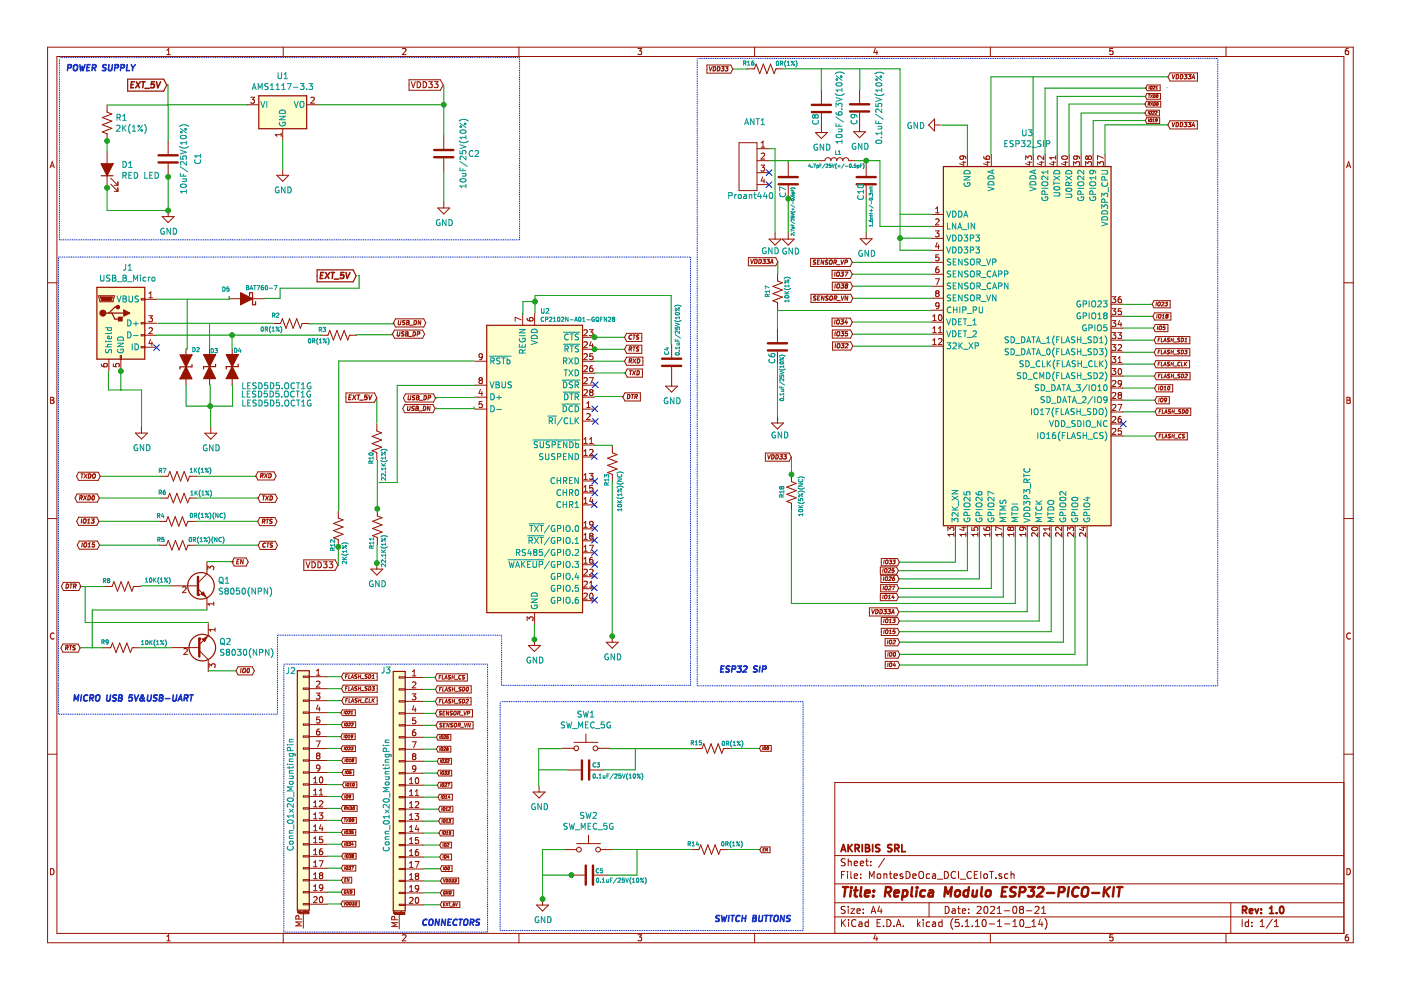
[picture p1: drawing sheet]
EESchema Schematic File Version 4
EELAYER 30 0
EELAYER END
$Descr A4 11693 8268
encoding utf-8
Sheet 1 1
Title "Replica Modulo ESP32-PICO-KIT"
Date "2021-08-21"
Rev "1.0"
Comp "AKRIBIS SRL"
Comment1 ""
Comment2 ""
Comment3 ""
Comment4 ""
$EndDescr
Text GLabel 3699 710  0    50   Input ~ 0
VDD33
$Comp
L power:GND #PWR01
U 1 1
P 3703 1687
F 0 "#PWR01" H 3703 1437 50  0001 C CNN
F 1 "GND" H 3708 1514 50  0000 C CNN
F 2 "" H 3703 1687 50  0001 C CNN
F 3 "" H 3703 1687 50  0001 C CNN
	1    3703 1687
	1    0    0    -1  
$EndComp
$Comp
L Device:LED_ALT D1
U 1 1
P 891 1418
F 0 "D1" V 930 1300 50  0000 R CNN
F 1 "RED LED" V 839 1300 50  0000 R CNN
F 2 "" H 891 1418 50  0001 C CNN
F 3 "~" H 891 1418 50  0001 C CNN
	1    891  1418
	0    -1   -1   0   
$EndComp
Wire Wire Line
	1401 877  1401 1177
Wire Wire Line
	2063 877  2063 874 
Wire Wire Line
	891  877  1401 877 
Wire Wire Line
	1400 872  1400 709 
Wire Wire Line
	1400 709  1394 709 
Wire Wire Line
	1394 709  1394 712 
Wire Notes Line
	493  496  493  2003
Wire Notes Line
	493  2003 4336 2003
Wire Notes Line
	4336 2003 4336 481 
Wire Notes Line
	4336 481  493  481 
Text Notes 542  605  0    50   Italic 10
POWER SUPPLY
$Comp
L Connector:USB_B_Micro J1
U 1 1
P 1006 2700
F 0 "J1" H 1063 3167 50  0000 C CNN
F 1 "USB_B_Micro" H 1063 3076 50  0000 C CNN
F 2 "" H 1156 2650 50  0001 C CNN
F 3 "~" H 1156 2650 50  0001 C CNN
	1    1006 2700
	1    0    0    -1  
$EndComp
$Comp
L Device:D_Schottky_ALT D5
U 1 1
P 2056 2495
F 0 "D5" H 2229 2420 35  0000 C CNN
F 1 "BAT760-7" H 1931 2408 35  0000 C CNN
F 2 "" H 2056 2495 50  0001 C CNN
F 3 "~" H 2056 2495 50  0001 C CNN
	1    2056 2495
	-1   0    0    1   
$EndComp
$Comp
L Device:D_TVS_ALT D4
U 1 1
P 1936 3062
F 0 "D4" V 1800 3053 35  0000 R CNN
F 1 "LESD5D5.OCT1G" V 2097 2988 50  0000 R CNN
F 2 "" H 1936 3062 50  0001 C CNN
F 3 "~" H 1936 3062 50  0001 C CNN
	1    1936 3062
	0    -1   1    0   
$EndComp
$Comp
L Device:D_TVS_ALT D3
U 1 1
P 1747 3062
F 0 "D3" V 1614 3060 35  0000 R CNN
F 1 "LESD5D5.OCT1G" V 1977 2802 50  0000 R CNN
F 2 "" H 1747 3062 50  0001 C CNN
F 3 "~" H 1747 3062 50  0001 C CNN
	1    1747 3062
	0    -1   1    0   
$EndComp
$Comp
L Device:D_TVS_ALT D2
U 1 1
P 1550 3064
F 0 "D2" V 1386 2944 35  0000 L TNN
F 1 "LESD5D5.OCT1G" V 1853 2305 50  0000 C CNN
F 2 "" H 1550 3064 50  0001 C CNN
F 3 "~" H 1550 3064 50  0001 C CNN
	1    1550 3064
	0    -1   1    0   
$EndComp
Wire Wire Line
	1311 2499 1912 2499
Wire Wire Line
	1912 2499 1912 2478
Wire Wire Line
	1912 2478 1908 2478
$Comp
L Device:R_US R2
U 1 1
P 2430 2702
F 0 "R2" V 2361 2571 35  0000 C CNN
F 1 "0R(1%)" V 2477 2537 35  0000 C CNN
F 2 "" V 2470 2692 50  0001 C CNN
F 3 "~" H 2430 2702 50  0001 C CNN
	1    2430 2702
	0    1    1    0   
$EndComp
Wire Wire Line
	1315 2700 2279 2700
Wire Wire Line
	1304 2799 1935 2799
Wire Wire Line
	2677 2799 2677 2803
Wire Wire Line
	1560 2501 1560 2914
Wire Wire Line
	1560 2914 1556 2914
Wire Wire Line
	1556 2914 1556 2918
Wire Wire Line
	1747 2906 1747 2705
Wire Wire Line
	1935 2910 1935 2799
Connection ~ 1935 2799
Wire Wire Line
	1935 2799 2677 2799
Wire Wire Line
	1551 3217 1551 3392
Wire Wire Line
	1939 3392 1939 3221
Wire Wire Line
	1939 3221 1935 3221
Wire Wire Line
	1935 3221 1935 3217
Wire Wire Line
	1551 3392 1752 3392
Wire Wire Line
	1752 3213 1752 3392
Connection ~ 1752 3392
Wire Wire Line
	1752 3392 1939 3392
$Comp
L power:GND #PWR05
U 1 1
P 1757 3568
F 0 "#PWR05" H 1757 3318 50  0001 C CNN
F 1 "GND" H 1762 3395 50  0000 C CNN
F 2 "" H 1757 3568 50  0001 C CNN
F 3 "" H 1757 3568 50  0001 C CNN
	1    1757 3568
	1    0    0    -1  
$EndComp
Wire Wire Line
	1756 3392 1756 3566
Wire Wire Line
	2204 2492 2336 2492
Wire Wire Line
	2336 2492 2336 2407
Wire Wire Line
	2336 2407 2996 2407
Wire Wire Line
	2996 2407 2996 2300
Wire Wire Line
	2996 2300 2988 2300
Text GLabel 2971 2304 0    50   Input Italic 10
EXT_5V
Text GLabel 1389 711  0    50   Input Italic 10
EXT_5V
$Comp
L Device:R_US R3
U 1 1
P 2826 2800
F 0 "R3" V 2778 2663 35  0000 C CNN
F 1 "0R(1%)" V 2853 2634 35  0000 C TNN
F 2 "" V 2866 2790 50  0001 C CNN
F 3 "~" H 2826 2800 50  0001 C CNN
	1    2826 2800
	0    1    1    0   
$EndComp
Wire Wire Line
	2576 2705 3279 2705
Wire Wire Line
	3279 2705 3279 2702
Wire Wire Line
	3279 2702 3288 2702
Wire Wire Line
	2974 2796 3272 2796
Wire Wire Line
	3272 2796 3272 2783
NoConn ~ 1304 2903
Wire Wire Line
	902  3103 902  3257
Wire Wire Line
	902  3257 1179 3257
Wire Wire Line
	1179 3257 1179 3565
Wire Wire Line
	1006 3091 1006 3100
Wire Wire Line
	1006 3260 1009 3260
Connection ~ 1006 3100
Wire Wire Line
	1006 3100 1006 3260
$Comp
L power:GND #PWR04
U 1 1
P 1178 3567
F 0 "#PWR04" H 1178 3317 50  0001 C CNN
F 1 "GND" H 1183 3394 50  0000 C CNN
F 2 "" H 1178 3567 50  0001 C CNN
F 3 "" H 1178 3567 50  0001 C CNN
	1    1178 3567
	1    0    0    -1  
$EndComp
Text GLabel 3553 2697 0    35   BiDi Italic 7
USB_DN
Text GLabel 3543 2791 0    35   BiDi Italic 7
USB_DP
$Comp
L Device:R_US R7
U 1 1
P 1490 3978
F 0 "R7" V 1442 3841 35  0000 C CNN
F 1 "1K(1%)" V 1420 4161 35  0000 C TNN
F 2 "" V 1530 3968 50  0001 C CNN
F 3 "~" H 1490 3978 50  0001 C CNN
	1    1490 3978
	0    1    1    0   
$EndComp
$Comp
L Device:R_US R6
U 1 1
P 1489 4160
F 0 "R6" V 1441 4023 35  0000 C CNN
F 1 "1K(1%)" V 1427 4349 35  0000 C TNN
F 2 "" V 1529 4150 50  0001 C CNN
F 3 "~" H 1489 4160 50  0001 C CNN
	1    1489 4160
	0    1    1    0   
$EndComp
$Comp
L Device:R_US R5
U 1 1
P 1477 4554
F 0 "R5" V 1429 4417 35  0000 C CNN
F 1 "0R(1%)(NC)" V 1410 4800 35  0000 C TNN
F 2 "" V 1517 4544 50  0001 C CNN
F 3 "~" H 1477 4554 50  0001 C CNN
	1    1477 4554
	0    1    1    0   
$EndComp
Text GLabel 834  3978 0    35   BiDi Italic 7
TXDO
Text GLabel 828  4553 0    35   BiDi Italic 7
IO15
Text GLabel 2303 3975 0    35   BiDi Italic 7
RXD
Text GLabel 2313 4162 0    35   BiDi Italic 7
TXD
Text GLabel 2310 4356 0    35   BiDi Italic 7
RTS
Text GLabel 2314 4555 0    35   BiDi Italic 7
CTS
Text GLabel 823  4354 0    35   BiDi Italic 7
IO13
Wire Wire Line
	1339 3978 1339 3980
Wire Wire Line
	826  4160 1339 4160
Wire Wire Line
	834  3978 1339 3978
Wire Wire Line
	823  4354 1325 4354
Text GLabel 826  4160 0    35   BiDi Italic 7
RXD0
Wire Wire Line
	1325 4354 1325 4356
Wire Wire Line
	828  4553 1328 4553
Wire Wire Line
	1328 4553 1328 4555
Wire Wire Line
	1642 3978 2134 3978
Wire Wire Line
	2134 3978 2134 3981
Wire Wire Line
	2149 4160 2149 4157
Wire Wire Line
	1638 4160 2149 4160
$Comp
L Device:R_US R4
U 1 1
P 1475 4355
F 0 "R4" V 1427 4218 35  0000 C CNN
F 1 "0R(1%)(NC)" V 1405 4612 35  0000 C TNN
F 2 "" V 1515 4345 50  0001 C CNN
F 3 "~" H 1475 4355 50  0001 C CNN
	1    1475 4355
	0    1    1    0   
$EndComp
Wire Wire Line
	1628 4354 2148 4354
Wire Wire Line
	2148 4354 2148 4356
Wire Wire Line
	1627 4553 2151 4553
Wire Wire Line
	2151 4553 2151 4551
$Comp
L Device:R_US R8
U 1 1
P 1023 4898
F 0 "R8" V 975 4761 35  0000 C CNN
F 1 "10K(1%)" V 950 5191 35  0000 C TNN
F 2 "" V 1063 4888 50  0001 C CNN
F 3 "~" H 1023 4898 50  0001 C CNN
	1    1023 4898
	0    1    1    0   
$EndComp
$Comp
L Device:R_US R9
U 1 1
P 1011 5410
F 0 "R9" V 963 5273 35  0000 C CNN
F 1 "10K(1%)" V 948 5683 35  0000 C TNN
F 2 "" V 1051 5400 50  0001 C CNN
F 3 "~" H 1011 5410 50  0001 C CNN
	1    1011 5410
	0    1    1    0   
$EndComp
Text GLabel 672  4898 0    35   BiDi Italic 7
DTR
Wire Wire Line
	666  4899 874  4899
$Comp
L Device:Q_NPN_EBC Q1
U 1 1
P 1625 4893
F 0 "Q1" H 1815 4939 50  0000 L CNN
F 1 "S8050(NPN)" H 1815 4848 50  0000 L CNN
F 2 "" H 1825 4993 50  0001 C CNN
F 3 "~" H 1625 4893 50  0001 C CNN
	1    1625 4893
	1    0    0    -1  
$EndComp
$Comp
L Device:Q_NPN_EBC Q2
U 1 1
P 1636 5409
F 0 "Q2" H 1826 5363 50  0000 L CNN
F 1 "S8030(NPN)" H 1826 5454 50  0000 L CNN
F 2 "" H 1836 5509 50  0001 C CNN
F 3 "~" H 1636 5409 50  0001 C CNN
	1    1636 5409
	1    0    0    1   
$EndComp
Wire Wire Line
	1174 4893 1423 4893
Wire Wire Line
	708  4902 708  5199
Wire Wire Line
	708  5199 1738 5199
Text GLabel 666  5413 0    35   BiDi Italic 7
RTS
Wire Wire Line
	669  5410 856  5410
Wire Wire Line
	856  5410 856  5413
Wire Wire Line
	1165 5410 1432 5410
Wire Wire Line
	767  5413 767  5095
Wire Wire Line
	767  5095 1726 5095
Text GLabel 2070 4694 0    35   BiDi Italic 7
EN
Text GLabel 2121 5603 0    35   BiDi Italic 7
IO0
Wire Wire Line
	1726 4691 1949 4691
Wire Wire Line
	1949 4691 1949 4694
Wire Wire Line
	1735 5603 1963 5603
$Comp
L Interface_USB:CP2102N-A01-GQFN28 U2
U 1 1
P 4462 3917
F 0 "U2" H 4549 5237 39  0000 C CNN
F 1 "CP2102N-A01-GQFN28" H 4824 5167 35  0000 C CNN
F 2 "Package_DFN_QFN:QFN-28-1EP_5x5mm_P0.5mm_EP3.35x3.35mm" H 4912 2717 50  0001 L CNN
F 3 "https://www.silabs.com/documents/public/data-sheets/cp2102n-datasheet.pdf" H 4512 3167 50  0001 C CNN
	1    4462 3917
	1    0    0    -1  
$EndComp
NoConn ~ 4964 3415
NoConn ~ 4969 3520
$Comp
L power:GND #PWR06
U 1 1
P 4460 5341
F 0 "#PWR06" H 4460 5091 50  0001 C CNN
F 1 "GND" H 4465 5168 50  0000 C CNN
F 2 "" H 4460 5341 50  0001 C CNN
F 3 "" H 4460 5341 50  0001 C CNN
	1    4460 5341
	1    0    0    -1  
$EndComp
Wire Wire Line
	4460 5211 4460 5341
Text GLabel 3634 3324 0    35   BiDi Italic 7
USB_DP
Text GLabel 3630 3413 0    35   BiDi Italic 7
USB_DN
Wire Wire Line
	3960 3320 3641 3320
Wire Wire Line
	3641 3320 3641 3328
Wire Wire Line
	3638 3405 3638 3413
Wire Wire Line
	3638 3413 3956 3413
Wire Wire Line
	3956 3413 3956 3398
Wire Wire Line
	4465 2616 4465 2519
Wire Wire Line
	4465 2468 5602 2468
Wire Wire Line
	5602 2468 5602 2876
Wire Wire Line
	4364 2628 4364 2519
Wire Wire Line
	4364 2519 4465 2519
Connection ~ 4465 2519
Wire Wire Line
	4465 2519 4465 2468
$Comp
L power:GND #PWR07
U 1 1
P 5606 3175
F 0 "#PWR07" H 5606 2925 50  0001 C CNN
F 1 "GND" H 5611 3002 50  0000 C CNN
F 2 "" H 5606 3175 50  0001 C CNN
F 3 "" H 5606 3175 50  0001 C CNN
	1    5606 3175
	1    0    0    -1  
$EndComp
$Comp
L Device:C C4
U 1 1
P 5606 3026
F 0 "C4" V 5564 3119 35  0000 C CNN
F 1 "0.1uF/25V(10%)" V 5654 3295 35  0000 C CNN
F 2 "" H 5644 2876 50  0001 C CNN
F 3 "~" H 5606 3026 50  0001 C CNN
	1    5606 3026
	1    0    0    -1  
$EndComp
$Comp
L Device:R_US R10
U 1 1
P 3144 3690
F 0 "R10" V 3096 3553 35  0000 C CNN
F 1 "22.1K(1%)" V 3180 3499 35  0000 C TNN
F 2 "" V 3184 3680 50  0001 C CNN
F 3 "~" H 3144 3690 50  0001 C CNN
	1    3144 3690
	1    0    0    -1  
$EndComp
Wire Wire Line
	3962 3219 3314 3219
Wire Wire Line
	3314 3219 3314 4030
Wire Wire Line
	3314 4030 3164 4030
Wire Wire Line
	3164 4030 3164 4034
Wire Wire Line
	3144 3322 3144 3533
Wire Wire Line
	3148 3841 3148 4249
Wire Wire Line
	3148 4249 3151 4249
$Comp
L Device:R_US R11
U 1 1
P 3148 4399
F 0 "R11" V 3100 4262 35  0000 C CNN
F 1 "22.1K(1%)" V 3180 4196 35  0000 C TNN
F 2 "" V 3188 4389 50  0001 C CNN
F 3 "~" H 3148 4399 50  0001 C CNN
	1    3148 4399
	1    0    0    -1  
$EndComp
Connection ~ 3148 4249
$Comp
L power:GND #PWR08
U 1 1
P 3144 4703
F 0 "#PWR08" H 3144 4453 50  0001 C CNN
F 1 "GND" H 3149 4530 50  0000 C CNN
F 2 "" H 3144 4703 50  0001 C CNN
F 3 "" H 3144 4703 50  0001 C CNN
	1    3144 4703
	1    0    0    -1  
$EndComp
Wire Wire Line
	3146 4550 3146 4703
Wire Wire Line
	3146 4703 3144 4703
Connection ~ 3144 4703
Wire Wire Line
	3144 4703 3142 4703
Wire Wire Line
	3957 3015 2826 3015
Wire Wire Line
	2826 3015 2826 4264
$Comp
L Device:R_US R12
U 1 1
P 2822 4417
F 0 "R12" V 2774 4280 35  0000 C CNN
F 1 "2K(1%)" V 2854 4214 35  0000 C TNN
F 2 "" V 2862 4407 50  0001 C CNN
F 3 "~" H 2822 4417 50  0001 C CNN
	1    2822 4417
	1    0    0    -1  
$EndComp
Text GLabel 2820 4720 0    50   Input ~ 0
VDD33
Wire Wire Line
	2822 4565 2822 4567
Connection ~ 2822 4567
Wire Wire Line
	2822 4567 2822 4721
Text GLabel 3143 3321 0    39   Input Italic 8
EXT_5V
$Comp
L Device:R_US R13
U 1 1
P 5111 3872
F 0 "R13" V 5063 3735 35  0000 C CNN
F 1 "10K(1%)(NC)" V 5152 3640 35  0000 C TNN
F 2 "" V 5151 3862 50  0001 C CNN
F 3 "~" H 5111 3872 50  0001 C CNN
	1    5111 3872
	1    0    0    -1  
$EndComp
Wire Wire Line
	4960 3719 5109 3719
Wire Wire Line
	5109 3719 5109 3722
$Comp
L power:GND #PWR011
U 1 1
P 5110 5314
F 0 "#PWR011" H 5110 5064 50  0001 C CNN
F 1 "GND" H 5115 5141 50  0000 C CNN
F 2 "" H 5110 5314 50  0001 C CNN
F 3 "" H 5110 5314 50  0001 C CNN
	1    5110 5314
	1    0    0    -1  
$EndComp
Wire Wire Line
	5110 4022 5110 5314
Wire Wire Line
	5110 5315 5111 5315
Connection ~ 5110 5314
Wire Wire Line
	5110 5314 5110 5315
Connection ~ 4460 5341
Wire Wire Line
	4460 5341 4460 5342
NoConn ~ 4962 5012
NoConn ~ 4960 4910
NoConn ~ 4962 4809
NoConn ~ 4964 4715
NoConn ~ 4962 4615
NoConn ~ 4962 4512
NoConn ~ 4964 4412
NoConn ~ 4960 4215
NoConn ~ 4964 4117
NoConn ~ 4964 4019
NoConn ~ 4960 3813
Text GLabel 5213 2818 2    35   Input Italic 7
CTS
Text GLabel 5213 2917 2    35   Input Italic 7
RTS
Text GLabel 5213 3017 2    35   Input Italic 7
RXD
Text GLabel 5218 3116 2    35   Input Italic 7
TXD
NoConn ~ 4968 3214
Text GLabel 5199 3315 2    35   Input Italic 7
DTR
Wire Wire Line
	4965 3312 5199 3312
Wire Wire Line
	5199 3312 5199 3315
Wire Wire Line
	5218 3115 5218 3116
Wire Wire Line
	4963 3115 5218 3115
Wire Wire Line
	4962 3017 5213 3017
Wire Wire Line
	4961 2917 4962 2917
Connection ~ 4962 2917
Wire Wire Line
	4962 2917 5213 2917
Wire Wire Line
	4961 2817 4962 2817
Wire Wire Line
	5213 2817 5213 2818
Connection ~ 4962 2817
Wire Wire Line
	4962 2817 5213 2817
Wire Wire Line
	8076 1045 7861 1045
Wire Wire Line
	9743 733  9743 732 
Wire Wire Line
	8725 1291 8725 733 
Wire Wire Line
	8826 805  9562 805 
Wire Wire Line
	8925 869  9562 869 
Wire Wire Line
	9227 1043 9753 1043
Text GLabel 9751 1043 2    35   Input Italic 7
VDD33A
Text GLabel 9752 643  2    35   Input Italic 7
VDD33A
Wire Wire Line
	9225 1043 9225 1292
Text GLabel 9563 805  2    24   Input Italic 5
TXD0
Text GLabel 9559 870  2    24   Input Italic 5
RXD0
Wire Wire Line
	9127 1290 9127 1007
Wire Wire Line
	9127 1007 9560 1007
Wire Wire Line
	9026 944  9560 944 
Text GLabel 9560 944  2    24   Input Italic 5
IO22
Text GLabel 9562 1007 2    24   Input Italic 5
IO19
Wire Wire Line
	8724 736  9567 736 
Wire Wire Line
	9567 736  9567 737 
Wire Wire Line
	9567 737  9566 737 
Wire Wire Line
	9566 737  9566 734 
Text GLabel 9566 734  2    24   Input Italic 5
IO21
Wire Wire Line
	8925 869  8925 1296
Wire Wire Line
	8273 1291 8273 642 
Wire Wire Line
	8273 642  9752 642 
Wire Wire Line
	8625 643  8625 1292
$Comp
L power:GND #PWR018
U 1 1
P 7852 1044
F 0 "#PWR018" H 7852 794 50  0001 C CNN
F 1 "GND" V 7857 917 50  0000 R CNN
F 2 "" H 7852 1044 50  0001 C CNN
F 3 "" H 7852 1044 50  0001 C CNN
	1    7852 1044
	0    1    1    0   
$EndComp
$Comp
L Device:C C9
U 1 1
P 7176 901
F 0 "C9" V 7130 806 50  0000 C CNN
F 1 "0.1uF/25V(10%)" V 7337 901 50  0000 C CNN
F 2 "" H 7214 751 50  0001 C CNN
F 3 "~" H 7176 901 50  0001 C CNN
	1    7176 901 
	1    0    0    -1  
$EndComp
$Comp
L Device:C C8
U 1 1
P 6857 906
F 0 "C8" V 6808 814 50  0000 C CNN
F 1 "10uF/6.3V(10%)" V 7005 912 50  0000 C CNN
F 2 "" H 6895 756 50  0001 C CNN
F 3 "~" H 6857 906 50  0001 C CNN
	1    6857 906 
	1    0    0    -1  
$EndComp
$Comp
L Device:R_US R16
U 1 1
P 6387 575
F 0 "R16" V 6339 438 35  0000 C CNN
F 1 "0R(1%)" V 6321 756 35  0000 C TNN
F 2 "" V 6427 565 50  0001 C CNN
F 3 "~" H 6387 575 50  0001 C CNN
	1    6387 575 
	0    1    1    0   
$EndComp
Wire Wire Line
	7777 2090 7514 2090
Wire Wire Line
	7514 575  6541 575 
Wire Wire Line
	6856 758  6856 577 
Wire Wire Line
	6856 577  6858 577 
Wire Wire Line
	7178 749  7178 577 
$Comp
L power:GND #PWR015
U 1 1
P 6857 1057
F 0 "#PWR015" H 6857 807 50  0001 C CNN
F 1 "GND" H 6862 884 50  0000 C CNN
F 2 "" H 6857 1057 50  0001 C CNN
F 3 "" H 6857 1057 50  0001 C CNN
	1    6857 1057
	1    0    0    -1  
$EndComp
$Comp
L power:GND #PWR016
U 1 1
P 7176 1050
F 0 "#PWR016" H 7176 800 50  0001 C CNN
F 1 "GND" H 7181 877 50  0000 C CNN
F 2 "" H 7176 1050 50  0001 C CNN
F 3 "" H 7176 1050 50  0001 C CNN
	1    7176 1050
	1    0    0    -1  
$EndComp
Text GLabel 6117 577  0    35   Input Italic 7
VDD33
Wire Wire Line
	6118 577  6238 577 
Wire Wire Line
	6238 577  6238 574 
Wire Wire Line
	7775 1790 7516 1790
Wire Wire Line
	7516 1790 7516 1787
Wire Wire Line
	7775 1989 7514 1989
Connection ~ 7514 1989
Wire Wire Line
	7514 1989 7514 2090
Wire Wire Line
	7774 1891 7346 1891
Wire Wire Line
	7514 575  7514 1989
$Comp
L Device:L L1
U 1 1
P 6986 1342
F 0 "L1" V 7050 1332 31  0000 C CNN
F 1 "4.7pF/25V(+/-0.5pF)" V 6939 1345 28  0000 C CNN
F 2 "" H 6986 1342 50  0001 C CNN
F 3 "~" H 6986 1342 50  0001 C CNN
	1    6986 1342
	0    -1   -1   0   
$EndComp
$Comp
L Device:C C10
U 1 1
P 7231 1509
F 0 "C10" V 7185 1414 50  0000 C CNN
F 1 "1.6nH+/-0.3nH" V 7270 1292 28  0000 C CNN
F 2 "" H 7269 1359 50  0001 C CNN
F 3 "~" H 7231 1509 50  0001 C CNN
	1    7231 1509
	1    0    0    -1  
$EndComp
$Comp
L power:GND #PWR017
U 1 1
P 7231 1944
F 0 "#PWR017" H 7231 1694 50  0001 C CNN
F 1 "GND" H 7236 1771 50  0000 C CNN
F 2 "" H 7231 1944 50  0001 C CNN
F 3 "" H 7231 1944 50  0001 C CNN
	1    7231 1944
	1    0    0    -1  
$EndComp
Wire Wire Line
	7231 1659 7231 1943
Wire Wire Line
	7346 1891 7346 1342
Wire Wire Line
	7346 1342 7231 1342
Wire Wire Line
	7231 1357 7231 1342
Connection ~ 7231 1342
Wire Wire Line
	7231 1342 7137 1342
Wire Wire Line
	9026 944  9026 1290
$Comp
L RF_Module:ESP32_SIP U3
U 1 1
P 8576 2891
F 0 "U3" H 8576 4672 50  0000 C CNN
F 1 "ESP32_SIP" H 8576 4581 50  0000 C CNN
F 2 "Package_DFN_QFN:QFN-48-1EP_7x7mm_P0.5mm_EP5.3x5.3mm" H 8576 1191 50  0001 C CNN
F 3 "https://www.espressif.com/sites/default/files/documentation/esp32-pico-d4_datasheet_en.pdf" H 8826 1891 50  0001 C CNN
	1    8576 2891
	1    0    0    -1  
$EndComp
Wire Wire Line
	8826 805  8826 1292
Wire Wire Line
	8076 1045 8076 1292
$Comp
L My_Library:Proant440 ANT1
U 1 1
P 6369 1342
F 0 "ANT1" H 6302 1667 50  0000 C CNN
F 1 "Proant440" H 6266 1050 50  0000 C CNN
F 2 "" H 6369 1342 50  0001 C CNN
F 3 "" H 6369 1342 50  0001 C CNN
	1    6369 1342
	1    0    0    -1  
$EndComp
NoConn ~ 6419 1543
NoConn ~ 6420 1442
$Comp
L power:GND #PWR012
U 1 1
P 6470 1947
F 0 "#PWR012" H 6470 1697 50  0001 C CNN
F 1 "GND" H 6431 1799 50  0000 C CNN
F 2 "" H 6470 1947 50  0001 C CNN
F 3 "" H 6470 1947 50  0001 C CNN
	1    6470 1947
	1    0    0    -1  
$EndComp
$Comp
L power:GND #PWR014
U 1 1
P 6580 1947
F 0 "#PWR014" H 6580 1697 50  0001 C CNN
F 1 "GND" H 6601 1796 50  0000 C CNN
F 2 "" H 6580 1947 50  0001 C CNN
F 3 "" H 6580 1947 50  0001 C CNN
	1    6580 1947
	1    0    0    -1  
$EndComp
$Comp
L Device:C C7
U 1 1
P 6580 1509
F 0 "C7" V 6534 1414 50  0000 C CNN
F 1 "2.7pF/25V(+/-0.5pF)" V 6616 1250 24  0000 C CNN
F 2 "" H 6618 1359 50  0001 C CNN
F 3 "~" H 6580 1509 50  0001 C CNN
	1    6580 1509
	1    0    0    -1  
$EndComp
Wire Wire Line
	6580 1361 6580 1359
Wire Wire Line
	6580 1343 6579 1343
Wire Wire Line
	6580 1359 6580 1343
Wire Wire Line
	6580 1657 6580 1659
Connection ~ 6580 1659
Wire Wire Line
	6580 1659 6580 1947
Wire Wire Line
	6418 1342 6837 1342
Wire Wire Line
	6420 1242 6470 1242
Wire Wire Line
	6470 1242 6470 1947
Wire Wire Line
	7777 2593 6494 2593
Wire Wire Line
	6494 2593 6494 2596
$Comp
L Device:R_US R17
U 1 1
P 6491 2437
F 0 "R17" V 6571 2435 35  0000 C CNN
F 1 "10K(1%)" V 6389 2419 35  0000 C TNN
F 2 "" V 6531 2427 50  0001 C CNN
F 3 "~" H 6491 2437 50  0001 C CNN
	1    6491 2437
	-1   0    0    1   
$EndComp
Wire Wire Line
	6493 2286 6493 2186
$Comp
L Device:C C6
U 1 1
P 6490 2897
F 0 "C6" V 6444 2802 50  0000 C CNN
F 1 "0.1uF/25V(10%)" V 6526 2638 32  0000 C CNN
F 2 "" H 6528 2747 50  0001 C CNN
F 3 "~" H 6490 2897 50  0001 C CNN
	1    6490 2897
	1    0    0    -1  
$EndComp
Wire Wire Line
	6496 3501 6495 3501
Wire Wire Line
	6490 2746 6491 2746
$Comp
L power:GND #PWR013
U 1 1
P 6490 3483
F 0 "#PWR013" H 6490 3233 50  0001 C CNN
F 1 "GND" H 6511 3332 50  0000 C CNN
F 2 "" H 6490 3483 50  0001 C CNN
F 3 "" H 6490 3483 50  0001 C CNN
	1    6490 3483
	1    0    0    -1  
$EndComp
Wire Wire Line
	6490 3046 6490 3483
Wire Wire Line
	7776 2191 7115 2191
Wire Wire Line
	7115 2191 7115 2192
Wire Wire Line
	7115 2192 7116 2192
Wire Wire Line
	6490 2590 6490 2746
Wire Wire Line
	7776 2290 7115 2290
Wire Wire Line
	7115 2290 7115 2292
Wire Wire Line
	7775 2390 7117 2390
Wire Wire Line
	7776 2491 7119 2491
Wire Wire Line
	7119 2491 7119 2492
Text GLabel 7115 2192 0    35   Input Italic 7
SENSOR_VP
Text GLabel 7115 2292 0    35   Input Italic 7
IO37
Text GLabel 7117 2391 0    35   Input Italic 7
IO38
Text GLabel 7119 2492 0    35   Input Italic 7
SENSOR_VN
Wire Wire Line
	7777 2690 7115 2690
Wire Wire Line
	7117 2791 7117 2790
Wire Wire Line
	7119 2891 7119 2890
Wire Wire Line
	7119 2891 7778 2891
Wire Wire Line
	7117 2791 7777 2791
Text GLabel 7117 2790 0    35   Input Italic 7
IO35
Text GLabel 7119 2890 0    35   Input Italic 7
IO32
Text GLabel 7115 2691 0    35   Input Italic 7
IO34
Text GLabel 6605 3818 0    35   Input Italic 7
VDD33
$Comp
L Device:R_US R18
U 1 1
P 6607 4113
F 0 "R18" V 6683 4109 35  0000 C CNN
F 1 "10K(5%)(NC)" V 6505 4145 35  0000 C TNN
F 2 "" V 6647 4103 50  0001 C CNN
F 3 "~" H 6607 4113 50  0001 C CNN
	1    6607 4113
	-1   0    0    1   
$EndComp
Wire Wire Line
	6607 3818 6607 3963
Wire Wire Line
	6607 3967 6608 3967
Connection ~ 6607 3963
Wire Wire Line
	6607 3963 6607 3967
Wire Wire Line
	8476 5040 6606 5040
Wire Wire Line
	6606 5040 6606 4258
Wire Wire Line
	8376 4987 7501 4987
Wire Wire Line
	8276 4914 7503 4914
Wire Wire Line
	8176 4835 7504 4835
Wire Wire Line
	8076 4767 7505 4767
Wire Wire Line
	7976 4695 7506 4695
Wire Wire Line
	8576 5109 7505 5109
Wire Wire Line
	8676 5187 7507 5187
Wire Wire Line
	8776 5276 7507 5276
Wire Wire Line
	8878 4487 8878 5363
Wire Wire Line
	8878 5363 7510 5363
Wire Wire Line
	8975 4482 8975 5465
Wire Wire Line
	8975 5465 7513 5465
Wire Wire Line
	9077 4487 9077 5554
Wire Wire Line
	9077 5554 7510 5554
Wire Wire Line
	8776 4487 8776 5276
Wire Wire Line
	8676 4487 8676 5187
Wire Wire Line
	8576 4485 8576 5109
Wire Wire Line
	8476 4490 8476 5040
Wire Wire Line
	8376 4479 8376 4987
Wire Wire Line
	8276 4484 8276 4914
Wire Wire Line
	8176 4490 8176 4835
Wire Wire Line
	8076 4488 8076 4767
Wire Wire Line
	7976 4490 7976 4695
Text GLabel 6493 2186 0    35   Input Italic 7
VDD33A
Text GLabel 7504 5111 0    35   Input Italic 7
VDD33A
Text GLabel 7508 4695 0    31   Input Italic 6
IO33
Text GLabel 7500 4766 0    31   Input Italic 6
IO25
Text GLabel 7505 4835 0    31   Input Italic 6
IO26
Text GLabel 7503 4913 0    31   Input Italic 6
IO27
Text GLabel 7500 4987 0    31   Input Italic 6
IO14
Text GLabel 7508 5187 0    31   Input Italic 6
IO13
Text GLabel 7508 5278 0    31   Input Italic 6
IO15
Text GLabel 7510 5364 0    31   Input Italic 6
IO2
Text GLabel 7512 5467 0    31   Input Italic 6
IO0
Text GLabel 7511 5554 0    31   Input Italic 6
IO4
Wire Wire Line
	9374 2542 9620 2542
Wire Wire Line
	9376 2642 9625 2642
Wire Wire Line
	9376 2740 9630 2740
Wire Wire Line
	9376 2841 9636 2841
Wire Wire Line
	9375 2942 9637 2942
Wire Wire Line
	9376 3041 9636 3041
Wire Wire Line
	9636 3041 9636 3042
Wire Wire Line
	9638 3141 9638 3142
Wire Wire Line
	9376 3241 9640 3241
Wire Wire Line
	9640 3241 9640 3242
Wire Wire Line
	9375 3342 9642 3342
Wire Wire Line
	9374 3440 9643 3440
Wire Wire Line
	9376 3642 9644 3642
NoConn ~ 9378 3541
Wire Wire Line
	9375 3141 9638 3141
Text GLabel 9619 2541 2    31   Input Italic 6
IO23
Text GLabel 9625 2643 2    31   Input Italic 6
IO18
Text GLabel 9630 2740 2    31   Input Italic 6
IO5
Text GLabel 9636 2841 2    31   Input Italic 6
FLASH_SD1
Text GLabel 9636 2942 2    31   Input Italic 6
FLASH_SD3
Text GLabel 9636 3042 2    31   Input Italic 6
FLASH_CLK
Text GLabel 9638 3142 2    31   Input Italic 6
FLASH_SD2
Text GLabel 9640 3243 2    31   Input Italic 6
IO10
Text GLabel 9642 3343 2    31   Input Italic 6
IO9
Text GLabel 9644 3439 2    31   Input Italic 6
FLASH_SD0
Text GLabel 9644 3644 2    31   Input Italic 6
FLASH_CS
$Comp
L Connector_Generic_MountingPin:Conn_01x20_MountingPin J2
U 1 1
P 2530 6552
F 0 "J2" H 2635 7502 50  0000 C CNN
F 1 "Conn_01x20_MountingPin" V 2633 6467 50  0000 C CNN
F 2 "" H 2530 6552 50  0001 C CNN
F 3 "~" H 2530 6552 50  0001 C CNN
	1    2530 6552
	-1   0    0    -1  
$EndComp
Text GLabel 2849 5652 2    31   Input Italic 6
FLASH_SD1
Text GLabel 2849 5752 2    31   Input Italic 6
FLASH_SD3
Text GLabel 2851 5852 2    31   Input Italic 6
FLASH_CLK
Text GLabel 2844 5953 2    24   Input Italic 5
IO21
Text GLabel 2847 6053 2    24   Input Italic 5
IO22
Text GLabel 2845 6253 2    24   Input Italic 5
IO23
Text GLabel 2843 6153 2    24   Input Italic 5
IO19
Text GLabel 2851 6352 2    24   Input Italic 5
IO18
Text GLabel 2853 6452 2    24   Input Italic 5
IO5
Text GLabel 2857 6555 2    24   Input Italic 5
IO10
Text GLabel 2849 6655 2    24   Input Italic 5
IO9
Text GLabel 2847 6752 2    24   Input Italic 5
RXD0
Text GLabel 2847 6852 2    24   Input Italic 5
TXD0
Text GLabel 2848 6952 2    24   Input Italic 5
IO35
Text GLabel 2848 7051 2    24   Input Italic 5
IO34
Text GLabel 2848 7251 2    24   Input Italic 5
IO37
Text GLabel 2849 7351 2    24   Input Italic 5
EN
Text GLabel 2846 7451 2    24   Input Italic 5
GND
Wire Wire Line
	2729 7550 2845 7550
Wire Wire Line
	2845 7550 2845 7549
Wire Wire Line
	2730 7451 2846 7451
Wire Wire Line
	2849 7352 2849 7351
Wire Wire Line
	2730 7251 2848 7251
Wire Wire Line
	2730 7151 2851 7151
Wire Wire Line
	2731 7051 2848 7051
Wire Wire Line
	2731 6952 2848 6952
Wire Wire Line
	2729 7352 2849 7352
Wire Wire Line
	2844 5952 2844 5953
Wire Wire Line
	2730 6051 2847 6051
Wire Wire Line
	2847 6051 2847 6053
Wire Wire Line
	2730 6152 2843 6152
Wire Wire Line
	2843 6152 2843 6153
Wire Wire Line
	2730 6251 2845 6251
Wire Wire Line
	2845 6251 2845 6253
Wire Wire Line
	2730 6553 2857 6553
Wire Wire Line
	2857 6553 2857 6555
Wire Wire Line
	2728 6653 2849 6653
Wire Wire Line
	2849 6653 2849 6655
Wire Wire Line
	2729 5652 2849 5652
Wire Wire Line
	2729 5752 2849 5752
Wire Wire Line
	2729 5852 2851 5852
Wire Wire Line
	2729 5952 2844 5952
Wire Wire Line
	2728 6352 2851 6352
Wire Wire Line
	2729 6452 2853 6452
Wire Wire Line
	2729 6752 2847 6752
Wire Wire Line
	2729 6852 2847 6852
Text GLabel 2851 7151 2    24   Input Italic 5
IO38
$Comp
L Connector_Generic_MountingPin:Conn_01x20_MountingPin J3
U 1 1
P 3331 6558
F 0 "J3" H 3441 7519 50  0000 C CNN
F 1 "Conn_01x20_MountingPin" V 3434 6473 50  0000 C CNN
F 2 "" H 3331 6558 50  0001 C CNN
F 3 "~" H 3331 6558 50  0001 C CNN
	1    3331 6558
	-1   0    0    -1  
$EndComp
Wire Wire Line
	3531 5658 3631 5658
Wire Wire Line
	3531 5758 3634 5758
Wire Wire Line
	3531 5858 3633 5858
Wire Wire Line
	3531 5958 3634 5958
Wire Wire Line
	3634 5958 3634 5957
Wire Wire Line
	3531 6058 3638 6058
Wire Wire Line
	3531 6257 3642 6257
Wire Wire Line
	3530 6457 3649 6457
Wire Wire Line
	3531 6558 3650 6558
Wire Wire Line
	3531 6658 3655 6658
Wire Wire Line
	3532 7256 3674 7256
Wire Wire Line
	3674 7256 3674 7255
Wire Wire Line
	3532 7358 3676 7358
Wire Wire Line
	3676 7358 3676 7357
Wire Wire Line
	3533 7457 3675 7457
Wire Wire Line
	3675 7457 3675 7458
Wire Wire Line
	3530 7557 3674 7557
Wire Wire Line
	3674 7557 3674 7556
Wire Wire Line
	3530 6158 3642 6158
Wire Wire Line
	3530 6358 3648 6358
Wire Wire Line
	3530 6758 3659 6758
Wire Wire Line
	3529 6858 3661 6858
Wire Wire Line
	3530 6958 3663 6958
Wire Wire Line
	3529 7058 3669 7058
Wire Wire Line
	3530 7158 3670 7158
Text GLabel 3631 5658 2    31   Input Italic 6
FLASH_CS
Text GLabel 3634 5758 2    31   Input Italic 6
FLASH_SD0
Text GLabel 3633 5858 2    31   Input Italic 6
FLASH_SD2
Text GLabel 3634 5958 2    31   Input Italic 6
SENSOR_VP
Text GLabel 3638 6058 2    31   Input Italic 6
SENSOR_VN
Text GLabel 3642 6158 2    24   Input Italic 5
IO25
Text GLabel 3642 6257 2    24   Input Italic 5
IO26
Text GLabel 3648 6358 2    24   Input Italic 5
IO32
Text GLabel 3649 6457 2    24   Input Italic 5
IO33
Text GLabel 3650 6558 2    24   Input Italic 5
IO27
Text GLabel 3655 6658 2    24   Input Italic 5
IO14
Text GLabel 3659 6758 2    24   Input Italic 5
IO12
Text GLabel 3661 6858 2    24   Input Italic 5
IO13
Text GLabel 3663 6958 2    24   Input Italic 5
IO15
Text GLabel 3669 7058 2    24   Input Italic 5
IO2
Text GLabel 3670 7158 2    24   Input Italic 5
IO4
Text GLabel 3674 7255 2    24   Input Italic 5
IO0
Text GLabel 2845 7549 2    24   Input Italic 5
VDD33
Text GLabel 3676 7357 2    24   Input Italic 5
VDD33
Text GLabel 3675 7458 2    24   Input Italic 5
GND
Text GLabel 3674 7556 2    24   Input Italic 5
EXT_5V
$Comp
L Device:R_US R15
U 1 1
P 5950 6252
F 0 "R15" V 5902 6115 35  0000 C CNN
F 1 "0R(1%)" V 5887 6418 35  0000 C TNN
F 2 "" V 5990 6242 50  0001 C CNN
F 3 "~" H 5950 6252 50  0001 C CNN
	1    5950 6252
	0    1    1    0   
$EndComp
$Comp
L Device:R_US R14
U 1 1
P 5924 7096
F 0 "R14" V 5876 6959 35  0000 C CNN
F 1 "0R(1%)" V 5856 7283 35  0000 C TNN
F 2 "" V 5964 7086 50  0001 C CNN
F 3 "~" H 5924 7096 50  0001 C CNN
	1    5924 7096
	0    1    1    0   
$EndComp
$Comp
L Switch:SW_MEC_5G SW1
U 1 1
P 4890 6250
F 0 "SW1" H 4890 6535 50  0000 C CNN
F 1 "SW_MEC_5G" H 4890 6444 50  0000 C CNN
F 2 "" H 4890 6450 50  0001 C CNN
F 3 "http://www.apem.com/int/index.php?controller=attachment&id_attachment=488" H 4890 6450 50  0001 C CNN
	1    4890 6250
	1    0    0    -1  
$EndComp
$Comp
L Switch:SW_MEC_5G SW2
U 1 1
P 4912 7096
F 0 "SW2" H 4912 7381 50  0000 C CNN
F 1 "SW_MEC_5G" H 4912 7290 50  0000 C CNN
F 2 "" H 4912 7296 50  0001 C CNN
F 3 "http://www.apem.com/int/index.php?controller=attachment&id_attachment=488" H 4912 7296 50  0001 C CNN
	1    4912 7096
	1    0    0    -1  
$EndComp
$Comp
L Device:C C3
U 1 1
P 4887 6431
F 0 "C3" V 4845 6521 35  0000 C CNN
F 1 "0.1uF/25V(10%)" V 4938 6703 35  0000 C CNN
F 2 "" H 4925 6281 50  0001 C CNN
F 3 "~" H 4887 6431 50  0001 C CNN
	1    4887 6431
	0    1    1    0   
$EndComp
$Comp
L Device:C C5
U 1 1
P 4919 7309
F 0 "C5" V 4883 7393 35  0000 C CNN
F 1 "0.1uF/25V(10%)" V 4962 7577 35  0000 C CNN
F 2 "" H 4957 7159 50  0001 C CNN
F 3 "~" H 4919 7309 50  0001 C CNN
	1    4919 7309
	0    1    1    0   
$EndComp
$Comp
L power:GND #PWR09
U 1 1
P 4499 6565
F 0 "#PWR09" H 4499 6315 50  0001 C CNN
F 1 "GND" H 4504 6392 50  0000 C CNN
F 2 "" H 4499 6565 50  0001 C CNN
F 3 "" H 4499 6565 50  0001 C CNN
	1    4499 6565
	1    0    0    -1  
$EndComp
$Comp
L power:GND #PWR010
U 1 1
P 4528 7509
F 0 "#PWR010" H 4528 7259 50  0001 C CNN
F 1 "GND" H 4533 7336 50  0000 C CNN
F 2 "" H 4528 7509 50  0001 C CNN
F 3 "" H 4528 7509 50  0001 C CNN
	1    4528 7509
	1    0    0    -1  
$EndComp
Wire Wire Line
	4686 6253 4496 6253
Wire Wire Line
	4496 6253 4496 6559
Wire Wire Line
	4496 6559 4493 6559
Wire Wire Line
	4735 6430 4500 6430
Wire Wire Line
	5089 6253 5802 6253
Wire Wire Line
	5802 6253 5802 6250
Wire Wire Line
	5036 6430 5303 6430
Wire Wire Line
	5303 6430 5303 6254
Wire Wire Line
	4710 7096 4528 7096
Wire Wire Line
	4528 7096 4528 7509
Wire Wire Line
	4528 7510 4530 7510
Connection ~ 4528 7509
Wire Wire Line
	4528 7509 4528 7510
Wire Wire Line
	4771 7309 4769 7309
Wire Wire Line
	4530 7309 4530 7307
Connection ~ 4769 7309
Wire Wire Line
	4769 7309 4530 7309
Wire Wire Line
	5111 7095 5775 7095
Wire Wire Line
	5069 7309 5317 7309
Wire Wire Line
	5317 7309 5317 7094
Wire Wire Line
	6099 6251 6341 6251
Wire Wire Line
	6074 7095 6343 7095
Wire Wire Line
	6343 7095 6343 7098
Text GLabel 6340 6251 2    24   Input Italic 5
IO0
Text GLabel 6343 7098 2    24   Input Italic 5
EN
Wire Notes Line
	4069 7785 4069 5547
Wire Notes Line
	4069 5547 2368 5547
Wire Notes Line
	2367 5550 2367 7785
Wire Notes Line
	2364 7785 4069 7785
Text Notes 4025 7743 2    50   Italic 10
CONNECTORS
Wire Notes Line
	4188 5860 6704 5860
Wire Notes Line
	6704 5860 6704 7772
Wire Notes Line
	6704 7772 4174 7772
Wire Notes Line
	4174 7772 4174 5864
Wire Notes Line
	4174 5864 4178 5864
Text Notes 6619 7711 2    50   Italic 10
SWITCH BUTTONS
Wire Notes Line
	485  5690 485  2147
Wire Notes Line
	485  2147 5764 2147
Wire Notes Line
	5764 2147 5764 5724
Wire Notes Line
	5764 5724 4186 5724
Wire Notes Line
	4186 5724 4186 5305
Wire Notes Line
	4186 5305 2314 5305
Wire Notes Line
	2314 5305 2314 5965
Wire Notes Line
	2314 5965 485  5965
Wire Notes Line
	485  5965 485  5697
Text Notes 1627 5869 2    50   Italic 10
MICRO USB 5V&USB-UART
Wire Notes Line
	5832 488  10167 488 
Wire Notes Line
	10167 488  10167 5728
Wire Notes Line
	10167 5728 5820 5728
Wire Notes Line
	5820 5728 5820 488 
Text Notes 6418 5628 2    50   Italic 10
ESP32 SIP
$Comp
L Device:R_US R1
U 1 1
P 891 1027
F 0 "R1" H 959 1073 50  0000 L CNN
F 1 "2K(1%)" H 959 982 50  0000 L CNN
F 2 "" V 931 1017 50  0001 C CNN
F 3 "~" H 891 1027 50  0001 C CNN
	1    891  1027
	1    0    0    -1  
$EndComp
$Comp
L Device:C C1
U 1 1
P 1401 1327
F 0 "C1" V 1149 1327 50  0000 C CNN
F 1 "10uF/25V(10%)" V 1240 1327 50  0000 C TNN
F 2 "" H 1439 1177 50  0001 C CNN
F 3 "~" H 1401 1327 50  0001 C CNN
	1    1401 1327
	-1   0    0    1   
$EndComp
Wire Wire Line
	891  1176 891  1177
Connection ~ 891  1177
Wire Wire Line
	891  1177 891  1268
$Comp
L power:GND #PWR02
U 1 1
P 1401 1759
F 0 "#PWR02" H 1401 1509 50  0001 C CNN
F 1 "GND" H 1406 1586 50  0000 C CNN
F 2 "" H 1401 1759 50  0001 C CNN
F 3 "" H 1401 1759 50  0001 C CNN
	1    1401 1759
	1    0    0    -1  
$EndComp
Wire Wire Line
	1401 1474 1401 1477
Connection ~ 1401 1477
Wire Wire Line
	1401 1477 1401 1758
Wire Wire Line
	891  1567 891  1568
Wire Wire Line
	891  1758 1401 1758
Connection ~ 891  1568
Wire Wire Line
	891  1568 891  1758
Connection ~ 1401 1758
Wire Wire Line
	1401 1758 1401 1759
Wire Wire Line
	2063 874  2060 874 
$Comp
L Regulator_Linear:AMS1117-3.3 U1
U 1 1
P 2358 875
F 0 "U1" H 2358 1117 50  0000 C CNN
F 1 "AMS1117-3.3" H 2358 1026 50  0000 C CNN
F 2 "Package_TO_SOT_SMD:SOT-223-3_TabPin2" H 2358 1075 50  0001 C CNN
F 3 "http://www.advanced-monolithic.com/pdf/ds1117.pdf" H 2458 625 50  0001 C CNN
	1    2358 875 
	1    0    0    -1  
$EndComp
$Comp
L power:GND #PWR03
U 1 1
P 2358 1414
F 0 "#PWR03" H 2358 1164 50  0001 C CNN
F 1 "GND" H 2363 1241 50  0000 C CNN
F 2 "" H 2358 1414 50  0001 C CNN
F 3 "" H 2358 1414 50  0001 C CNN
	1    2358 1414
	1    0    0    -1  
$EndComp
Wire Wire Line
	3703 717  3703 875 
$Comp
L Device:C C2
U 1 1
P 3703 1283
F 0 "C2" H 3955 1283 50  0000 C CNN
F 1 "10uF/25V(10%)" V 3864 1283 50  0000 C CNN
F 2 "" H 3741 1133 50  0001 C CNN
F 3 "~" H 3703 1283 50  0001 C CNN
	1    3703 1283
	1    0    0    -1  
$EndComp
Wire Wire Line
	3703 1433 3703 1687
Wire Wire Line
	2658 875  3703 875 
Connection ~ 3703 875 
Wire Wire Line
	3703 875  3703 1133
Wire Wire Line
	2358 1175 2358 1414
Wire Wire Line
	2058 875  1399 875 
Wire Wire Line
	1399 875  1399 876 
$EndSCHEMATC
